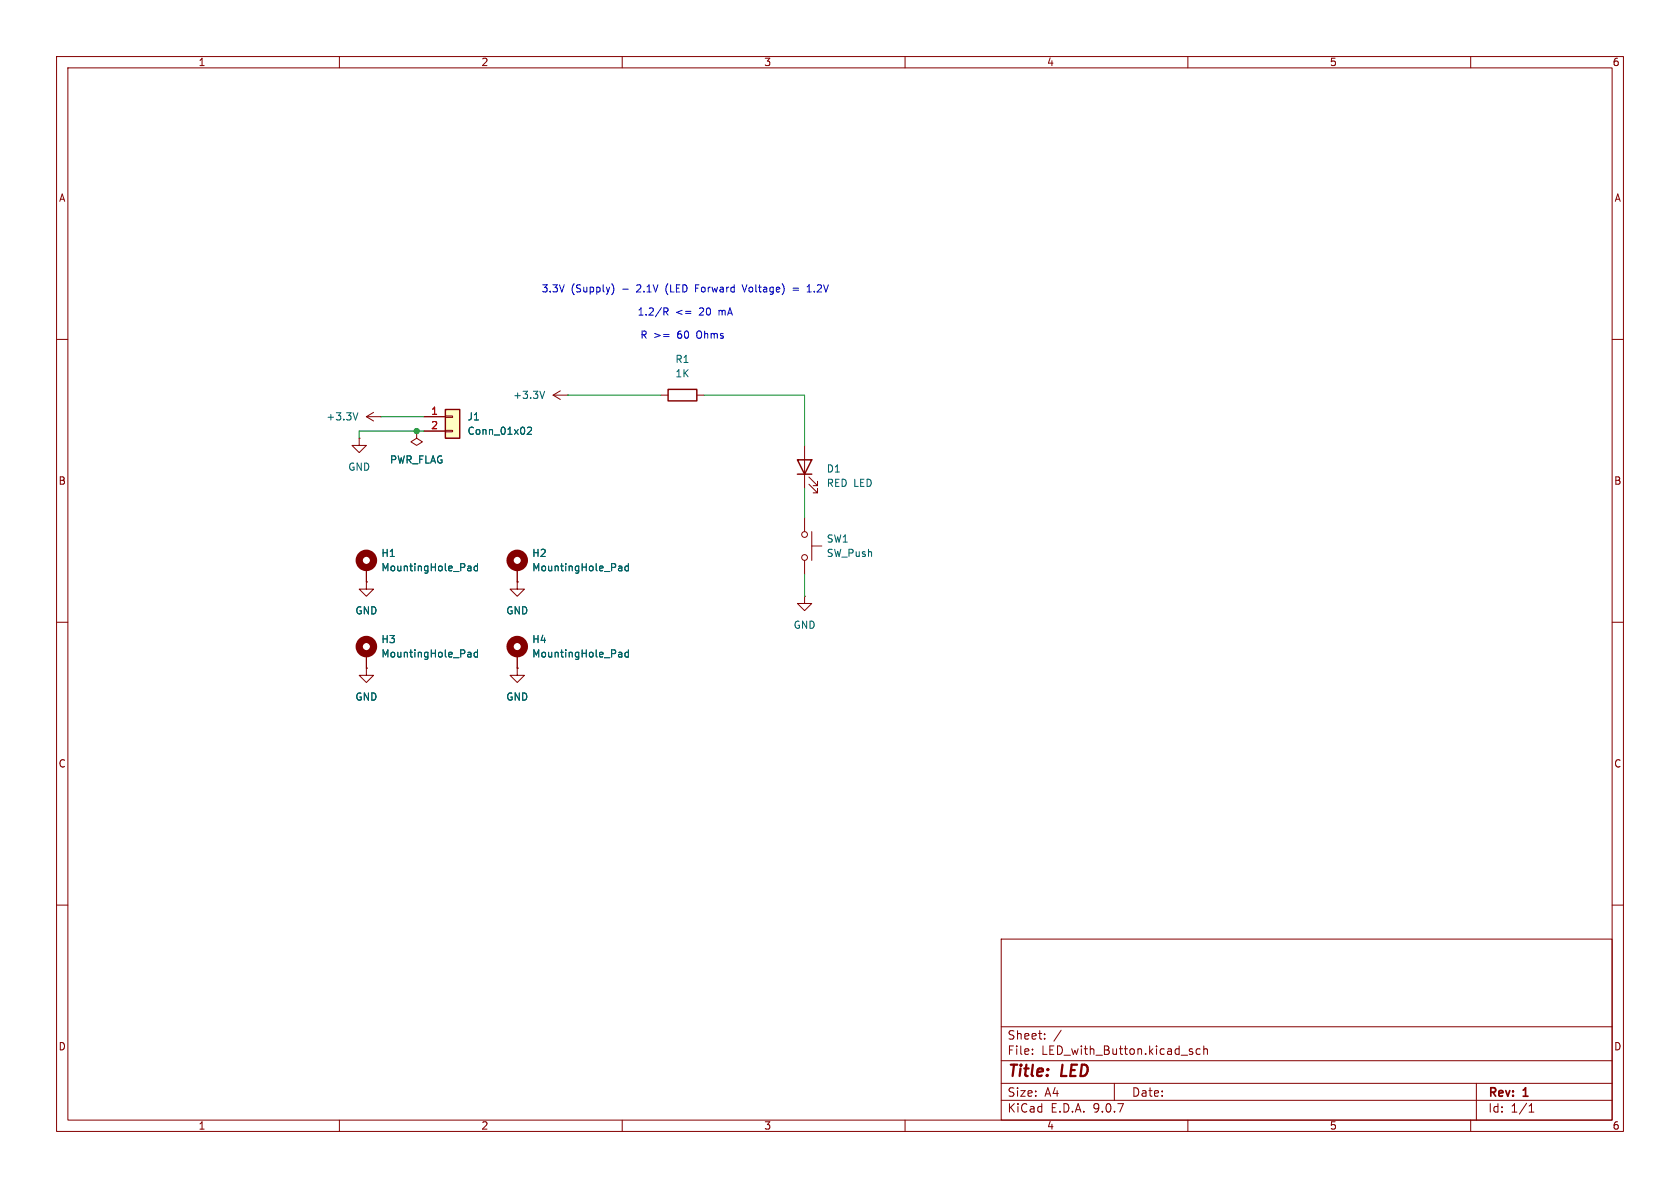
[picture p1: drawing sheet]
(kicad_sch
 (version 20250114)
 (generator "eeschema")
 (generator_version "9.0")
 (paper "A4")
 (title_block
  (title "LED")
  (rev "1"))
 (lib_symbols
  (symbol "Connector_Generic:Conn_01x02"
   (pin_names
    (offset 1.016) (hide yes)) (exclude_from_sim no) (in_bom yes) (on_board yes)
   (property "Reference" "J" (at 0 2.54 0) (effects (font (size 1.27 1.27))))
   (property "Value" "Conn_01x02" (at 0 -5.08 0) (effects (font (size 1.27 1.27))))
   (property "Footprint" "" (at 0 0 0) (effects (font (size 1.27 1.27)) (hide yes)))
   (property "Datasheet" "~" (at 0 0 0) (effects (font (size 1.27 1.27)) (hide yes)))
   (property "Description" "Generic connector, single row, 01x02, script generated (kicad-library-utils/schlib/autogen/connector/)" (at 0 0 0) (effects (font (size 1.27 1.27)) (hide yes)))
   (symbol "Conn_01x02_1_1"
    (rectangle (start -1.27 1.27) (end 1.27 -3.81) (stroke (width 0.254) (type default)) (fill (type background)))
    (rectangle (start -1.27 0.127) (end 0 -0.127) (stroke (width 0.1524) (type default)) (fill (type none)))
    (rectangle (start -1.27 -2.413) (end 0 -2.667) (stroke (width 0.1524) (type default)) (fill (type none)))
    (pin passive line (at -5.08 0 0) (length 3.81) (name "Pin_1" (effects (font (size 1.27 1.27)))) (number "1" (effects (font (size 1.27 1.27)))))
    (pin passive line (at -5.08 -2.54 0) (length 3.81) (name "Pin_2" (effects (font (size 1.27 1.27)))) (number "2" (effects (font (size 1.27 1.27))))))
   (embedded_fonts no))
  (symbol "Device:LED"
   (pin_numbers (hide yes))
   (pin_names
    (offset 1.016) (hide yes)) (exclude_from_sim no) (in_bom yes) (on_board yes)
   (property "Reference" "D" (at 0 2.54 0) (effects (font (size 1.27 1.27))))
   (property "Value" "LED" (at 0 -2.54 0) (effects (font (size 1.27 1.27))))
   (property "Footprint" "" (at 0 0 0) (effects (font (size 1.27 1.27)) (hide yes)))
   (property "Datasheet" "~" (at 0 0 0) (effects (font (size 1.27 1.27)) (hide yes)))
   (property "Description" "Light emitting diode" (at 0 0 0) (effects (font (size 1.27 1.27)) (hide yes)))
   (property "Sim.Pins" "1=K 2=A" (at 0 0 0) (effects (font (size 1.27 1.27)) (hide yes)))
   (symbol "LED_0_1"
    (polyline (pts (xy -3.048 -0.762) (xy -4.572 -2.286) (xy -3.81 -2.286) (xy -4.572 -2.286) (xy -4.572 -1.524)) (stroke (width 0) (type default)) (fill (type none)))
    (polyline (pts (xy -1.778 -0.762) (xy -3.302 -2.286) (xy -2.54 -2.286) (xy -3.302 -2.286) (xy -3.302 -1.524)) (stroke (width 0) (type default)) (fill (type none)))
    (polyline (pts (xy -1.27 0) (xy 1.27 0)) (stroke (width 0) (type default)) (fill (type none)))
    (polyline (pts (xy -1.27 -1.27) (xy -1.27 1.27)) (stroke (width 0.254) (type default)) (fill (type none)))
    (polyline (pts (xy 1.27 -1.27) (xy 1.27 1.27) (xy -1.27 0) (xy 1.27 -1.27)) (stroke (width 0.254) (type default)) (fill (type none))))
   (symbol "LED_1_1"
    (pin passive line (at -3.81 0 0) (length 2.54) (name "K" (effects (font (size 1.27 1.27)))) (number "1" (effects (font (size 1.27 1.27)))))
    (pin passive line (at 3.81 0 180) (length 2.54) (name "A" (effects (font (size 1.27 1.27)))) (number "2" (effects (font (size 1.27 1.27))))))
   (embedded_fonts no))
  (symbol "Device:R"
   (pin_numbers (hide yes))
   (pin_names
    (offset 0)) (exclude_from_sim no) (in_bom yes) (on_board yes)
   (property "Reference" "R" (at 2.032 0 90) (effects (font (size 1.27 1.27))))
   (property "Value" "R" (at 0 0 90) (effects (font (size 1.27 1.27))))
   (property "Footprint" "" (at -1.778 0 90) (effects (font (size 1.27 1.27)) (hide yes)))
   (property "Datasheet" "~" (at 0 0 0) (effects (font (size 1.27 1.27)) (hide yes)))
   (property "Description" "Resistor" (at 0 0 0) (effects (font (size 1.27 1.27)) (hide yes)))
   (symbol "R_0_1"
    (rectangle (start -1.016 -2.54) (end 1.016 2.54) (stroke (width 0.254) (type default)) (fill (type none))))
   (symbol "R_1_1"
    (pin passive line (at 0 3.81 270) (length 1.27) (name "~" (effects (font (size 1.27 1.27)))) (number "1" (effects (font (size 1.27 1.27)))))
    (pin passive line (at 0 -3.81 90) (length 1.27) (name "~" (effects (font (size 1.27 1.27)))) (number "2" (effects (font (size 1.27 1.27))))))
   (embedded_fonts no))
  (symbol "Mechanical:MountingHole_Pad"
   (pin_numbers (hide yes))
   (pin_names
    (offset 1.016) (hide yes)) (exclude_from_sim no) (in_bom no) (on_board yes)
   (property "Reference" "H" (at 0 6.35 0) (effects (font (size 1.27 1.27))))
   (property "Value" "MountingHole_Pad" (at 0 4.445 0) (effects (font (size 1.27 1.27))))
   (property "Footprint" "" (at 0 0 0) (effects (font (size 1.27 1.27)) (hide yes)))
   (property "Datasheet" "~" (at 0 0 0) (effects (font (size 1.27 1.27)) (hide yes)))
   (property "Description" "Mounting Hole with connection" (at 0 0 0) (effects (font (size 1.27 1.27)) (hide yes)))
   (symbol "MountingHole_Pad_0_1"
    (circle (center 0 1.27) (radius 1.27) (stroke (width 1.27) (type default)) (fill (type none))))
   (symbol "MountingHole_Pad_1_1"
    (pin input line (at 0 -2.54 90) (length 2.54) (name "1" (effects (font (size 1.27 1.27)))) (number "1" (effects (font (size 1.27 1.27))))))
   (embedded_fonts no))
  (symbol "Switch:SW_Push"
   (pin_numbers (hide yes))
   (pin_names
    (offset 1.016) (hide yes)) (exclude_from_sim no) (in_bom yes) (on_board yes)
   (property "Reference" "SW" (at 1.27 2.54 0) (effects (font (size 1.27 1.27)) (justify left)))
   (property "Value" "SW_Push" (at 0 -1.524 0) (effects (font (size 1.27 1.27))))
   (property "Footprint" "" (at 0 5.08 0) (effects (font (size 1.27 1.27)) (hide yes)))
   (property "Datasheet" "~" (at 0 5.08 0) (effects (font (size 1.27 1.27)) (hide yes)))
   (property "Description" "Push button switch, generic, two pins" (at 0 0 0) (effects (font (size 1.27 1.27)) (hide yes)))
   (symbol "SW_Push_0_1"
    (circle (center -2.032 0) (radius 0.508) (stroke (width 0) (type default)) (fill (type none)))
    (polyline (pts (xy 0 1.27) (xy 0 3.048)) (stroke (width 0) (type default)) (fill (type none)))
    (circle (center 2.032 0) (radius 0.508) (stroke (width 0) (type default)) (fill (type none)))
    (polyline (pts (xy 2.54 1.27) (xy -2.54 1.27)) (stroke (width 0) (type default)) (fill (type none)))
    (pin passive line (at -5.08 0 0) (length 2.54) (name "1" (effects (font (size 1.27 1.27)))) (number "1" (effects (font (size 1.27 1.27)))))
    (pin passive line (at 5.08 0 180) (length 2.54) (name "2" (effects (font (size 1.27 1.27)))) (number "2" (effects (font (size 1.27 1.27))))))
   (embedded_fonts no))
  (symbol "power:+3.3V"
   (power)
   (pin_numbers (hide yes))
   (pin_names
    (offset 0) (hide yes)) (exclude_from_sim no) (in_bom yes) (on_board yes)
   (property "Reference" "#PWR" (at 0 -3.81 0) (effects (font (size 1.27 1.27)) (hide yes)))
   (property "Value" "+3.3V" (at 0 3.556 0) (effects (font (size 1.27 1.27))))
   (property "Footprint" "" (at 0 0 0) (effects (font (size 1.27 1.27)) (hide yes)))
   (property "Datasheet" "" (at 0 0 0) (effects (font (size 1.27 1.27)) (hide yes)))
   (property "Description" "Power symbol creates a global label with name \"+3.3V\"" (at 0 0 0) (effects (font (size 1.27 1.27)) (hide yes)))
   (symbol "+3.3V_0_1"
    (polyline (pts (xy -0.762 1.27) (xy 0 2.54)) (stroke (width 0) (type default)) (fill (type none)))
    (polyline (pts (xy 0 2.54) (xy 0.762 1.27)) (stroke (width 0) (type default)) (fill (type none)))
    (polyline (pts (xy 0 0) (xy 0 2.54)) (stroke (width 0) (type default)) (fill (type none))))
   (symbol "+3.3V_1_1"
    (pin power_in line (at 0 0 90) (length 0) (name "~" (effects (font (size 1.27 1.27)))) (number "1" (effects (font (size 1.27 1.27))))))
   (embedded_fonts no))
  (symbol "power:GND"
   (power)
   (pin_numbers (hide yes))
   (pin_names
    (offset 0) (hide yes)) (exclude_from_sim no) (in_bom yes) (on_board yes)
   (property "Reference" "#PWR" (at 0 -6.35 0) (effects (font (size 1.27 1.27)) (hide yes)))
   (property "Value" "GND" (at 0 -3.81 0) (effects (font (size 1.27 1.27))))
   (property "Footprint" "" (at 0 0 0) (effects (font (size 1.27 1.27)) (hide yes)))
   (property "Datasheet" "" (at 0 0 0) (effects (font (size 1.27 1.27)) (hide yes)))
   (property "Description" "Power symbol creates a global label with name \"GND\" , ground" (at 0 0 0) (effects (font (size 1.27 1.27)) (hide yes)))
   (symbol "GND_0_1"
    (polyline (pts (xy 0 0) (xy 0 -1.27) (xy 1.27 -1.27) (xy 0 -2.54) (xy -1.27 -1.27) (xy 0 -1.27)) (stroke (width 0) (type default)) (fill (type none))))
   (symbol "GND_1_1"
    (pin power_in line (at 0 0 270) (length 0) (name "~" (effects (font (size 1.27 1.27)))) (number "1" (effects (font (size 1.27 1.27))))))
   (embedded_fonts no))
  (symbol "power:PWR_FLAG"
   (power)
   (pin_numbers (hide yes))
   (pin_names
    (offset 0) (hide yes)) (exclude_from_sim no) (in_bom yes) (on_board yes)
   (property "Reference" "#FLG" (at 0 1.905 0) (effects (font (size 1.27 1.27)) (hide yes)))
   (property "Value" "PWR_FLAG" (at 0 3.81 0) (effects (font (size 1.27 1.27))))
   (property "Footprint" "" (at 0 0 0) (effects (font (size 1.27 1.27)) (hide yes)))
   (property "Datasheet" "~" (at 0 0 0) (effects (font (size 1.27 1.27)) (hide yes)))
   (property "Description" "Special symbol for telling ERC where power comes from" (at 0 0 0) (effects (font (size 1.27 1.27)) (hide yes)))
   (symbol "PWR_FLAG_0_0"
    (pin power_out line (at 0 0 90) (length 0) (name "~" (effects (font (size 1.27 1.27)))) (number "1" (effects (font (size 1.27 1.27))))))
   (symbol "PWR_FLAG_0_1"
    (polyline (pts (xy 0 0) (xy 0 1.27) (xy -1.016 1.905) (xy 0 2.54) (xy 1.016 1.905) (xy 0 1.27)) (stroke (width 0) (type default)) (fill (type none))))
   (embedded_fonts no)))
 (text "3.3V (Supply) - 2.1V (LED Forward Voltage) = 1.2V\n\n1.2/R <= 20 mA\n\nR >= 60 Ohms "
  (exclude_from_sim no)
  (at 121.158 55.372 0)
  (effects (font (size 1.27 1.27))))
 (junction
  (at 73.66 76.2)
  (diameter 0)
  (color 0 0 0 0))
 (wire
  (pts (xy 73.66 76.2) (xy 74.93 76.2))
  (stroke (width 0) (type default)))
 (wire
  (pts (xy 63.5 76.2) (xy 73.66 76.2))
  (stroke (width 0) (type default)))
 (wire
  (pts (xy 124.46 69.85) (xy 142.24 69.85))
  (stroke (width 0) (type default)))
 (wire
  (pts (xy 67.31 73.66) (xy 74.93 73.66))
  (stroke (width 0) (type default)))
 (wire
  (pts (xy 63.5 77.47) (xy 63.5 76.2))
  (stroke (width 0) (type default)))
 (wire
  (pts (xy 142.24 101.6) (xy 142.24 105.41))
  (stroke (width 0) (type default)))
 (wire
  (pts (xy 142.24 69.85) (xy 142.24 78.74))
  (stroke (width 0) (type default)))
 (wire
  (pts (xy 100.33 69.85) (xy 116.84 69.85))
  (stroke (width 0) (type default)))
 (wire
  (pts (xy 142.24 86.36) (xy 142.24 91.44))
  (stroke (width 0) (type default)))
 (symbol
  (lib_id "Device:R")
  (at 120.65 69.85 90)
  (unit 1)
  (exclude_from_sim no)
  (in_bom yes)
  (on_board yes)
  (dnp no)
  (fields_autoplaced yes)
  (property "Reference" "R1" (at 120.65 63.5 90) (effects (font (size 1.27 1.27))))
  (property "Value" "1K" (at 120.65 66.04 90) (effects (font (size 1.27 1.27))))
  (property "Footprint" "Resistor_SMD:R_0603_1608Metric" (at 120.65 71.628 90) (effects (font (size 1.27 1.27)) (hide yes)))
  (property "Datasheet" "~" (at 120.65 69.85 0) (effects (font (size 1.27 1.27)) (hide yes)))
  (property "Description" "Resistor" (at 120.65 69.85 0) (effects (font (size 1.27 1.27)) (hide yes)))
  (pin "1")
  (pin "2"))
 (symbol
  (lib_id "power:+3.3V")
  (at 100.33 69.85 90)
  (unit 1)
  (exclude_from_sim no)
  (in_bom yes)
  (on_board yes)
  (dnp no)
  (fields_autoplaced yes)
  (property "Reference" "#PWR08" (at 104.14 69.85 0) (effects (font (size 1.27 1.27)) (hide yes)))
  (property "Value" "+3.3V" (at 96.52 69.8499 90) (effects (font (size 1.27 1.27)) (justify left)))
  (property "Footprint" "" (at 100.33 69.85 0) (effects (font (size 1.27 1.27)) (hide yes)))
  (property "Datasheet" "" (at 100.33 69.85 0) (effects (font (size 1.27 1.27)) (hide yes)))
  (property "Description" "Power symbol creates a global label with name \"+3.3V\"" (at 100.33 69.85 0) (effects (font (size 1.27 1.27)) (hide yes)))
  (pin "1"))
 (symbol
  (lib_id "power:GND")
  (at 64.77 102.87 0)
  (unit 1)
  (exclude_from_sim no)
  (in_bom yes)
  (on_board yes)
  (dnp no)
  (fields_autoplaced yes)
  (property "Reference" "#PWR06" (at 64.77 109.22 0) (effects (font (size 1.27 1.27)) (hide yes)))
  (property "Value" "GND" (at 64.77 107.95 0) (effects (font (size 1.27 1.27))))
  (property "Footprint" "" (at 64.77 102.87 0) (effects (font (size 1.27 1.27)) (hide yes)))
  (property "Datasheet" "" (at 64.77 102.87 0) (effects (font (size 1.27 1.27)) (hide yes)))
  (property "Description" "Power symbol creates a global label with name \"GND\" , ground" (at 64.77 102.87 0) (effects (font (size 1.27 1.27)) (hide yes)))
  (pin "1"))
 (symbol
  (lib_id "Device:LED")
  (at 142.24 82.55 90)
  (unit 1)
  (exclude_from_sim no)
  (in_bom yes)
  (on_board yes)
  (dnp no)
  (fields_autoplaced yes)
  (property "Reference" "D1" (at 146.05 82.8674 90) (effects (font (size 1.27 1.27)) (justify right)))
  (property "Value" "RED LED" (at 146.05 85.4074 90) (effects (font (size 1.27 1.27)) (justify right)))
  (property "Footprint" "LED_THT:LED_D3.0mm" (at 142.24 82.55 0) (effects (font (size 1.27 1.27)) (hide yes)))
  (property "Datasheet" "https://www.we-online.com/components/products/datasheet/151051RS11000.pdf" (at 142.24 82.55 0) (effects (font (size 1.27 1.27)) (hide yes)))
  (property "Description" "Light emitting diode" (at 142.24 82.55 0) (effects (font (size 1.27 1.27)) (hide yes)))
  (property "Sim.Device" "D" (at 142.24 82.55 0) (effects (font (size 1.27 1.27)) (hide yes)))
  (property "Sim.Pins" "1=A 2=K" (at 142.24 82.55 0) (effects (font (size 1.27 1.27)) (hide yes)))
  (property "Sim.Params" "temp=25 fv_max=2.1 id_max=0.020 te_max=100" (at 142.24 82.55 0) (effects (font (size 1.27 1.27)) (hide yes)))
  (pin "1")
  (pin "2"))
 (symbol
  (lib_id "Mechanical:MountingHole_Pad")
  (at 64.77 115.57 0)
  (unit 1)
  (exclude_from_sim no)
  (in_bom no)
  (on_board yes)
  (dnp no)
  (fields_autoplaced yes)
  (property "Reference" "H3" (at 67.31 113.0299 0) (effects (font (size 1.27 1.27)) (justify left)))
  (property "Value" "MountingHole_Pad" (at 67.31 115.5699 0) (effects (font (size 1.27 1.27)) (justify left)))
  (property "Footprint" "MountingHole:MountingHole_2.5mm_Pad" (at 64.77 115.57 0) (effects (font (size 1.27 1.27)) (hide yes)))
  (property "Datasheet" "~" (at 64.77 115.57 0) (effects (font (size 1.27 1.27)) (hide yes)))
  (property "Description" "Mounting Hole with connection" (at 64.77 115.57 0) (effects (font (size 1.27 1.27)) (hide yes)))
  (pin "1"))
 (symbol
  (lib_id "Connector_Generic:Conn_01x02")
  (at 80.01 73.66 0)
  (unit 1)
  (exclude_from_sim no)
  (in_bom yes)
  (on_board yes)
  (dnp no)
  (fields_autoplaced yes)
  (property "Reference" "J1" (at 82.55 73.6599 0) (effects (font (size 1.27 1.27)) (justify left)))
  (property "Value" "Conn_01x02" (at 82.55 76.1999 0) (effects (font (size 1.27 1.27)) (justify left)))
  (property "Footprint" "Connector_PinHeader_2.00mm:PinHeader_2x01_P2.00mm_Vertical" (at 80.01 73.66 0) (effects (font (size 1.27 1.27)) (hide yes)))
  (property "Datasheet" "~" (at 80.01 73.66 0) (effects (font (size 1.27 1.27)) (hide yes)))
  (property "Description" "Generic connector, single row, 01x02, script generated (kicad-library-utils/schlib/autogen/connector/)" (at 80.01 73.66 0) (effects (font (size 1.27 1.27)) (hide yes)))
  (property "Sim.Device" "V" (at 80.01 73.66 0) (effects (font (size 1.27 1.27)) (hide yes)))
  (property "Sim.Type" "DC" (at 80.01 73.66 0) (effects (font (size 1.27 1.27)) (hide yes)))
  (property "Sim.Pins" "1=+ 2=-" (at 80.01 73.66 0) (effects (font (size 1.27 1.27)) (hide yes)))
  (property "Sim.Params" "dc=3.3" (at 80.01 73.66 0) (effects (font (size 1.27 1.27)) (hide yes)))
  (pin "2")
  (pin "1"))
 (symbol
  (lib_id "power:+3.3V")
  (at 67.31 73.66 90)
  (unit 1)
  (exclude_from_sim no)
  (in_bom yes)
  (on_board yes)
  (dnp no)
  (fields_autoplaced yes)
  (property "Reference" "#PWR07" (at 71.12 73.66 0) (effects (font (size 1.27 1.27)) (hide yes)))
  (property "Value" "+3.3V" (at 63.5 73.6599 90) (effects (font (size 1.27 1.27)) (justify left)))
  (property "Footprint" "" (at 67.31 73.66 0) (effects (font (size 1.27 1.27)) (hide yes)))
  (property "Datasheet" "" (at 67.31 73.66 0) (effects (font (size 1.27 1.27)) (hide yes)))
  (property "Description" "Power symbol creates a global label with name \"+3.3V\"" (at 67.31 73.66 0) (effects (font (size 1.27 1.27)) (hide yes)))
  (pin "1"))
 (symbol
  (lib_id "power:GND")
  (at 63.5 77.47 0)
  (unit 1)
  (exclude_from_sim no)
  (in_bom yes)
  (on_board yes)
  (dnp no)
  (fields_autoplaced yes)
  (property "Reference" "#PWR01" (at 63.5 83.82 0) (effects (font (size 1.27 1.27)) (hide yes)))
  (property "Value" "GND" (at 63.5 82.55 0) (effects (font (size 1.27 1.27))))
  (property "Footprint" "" (at 63.5 77.47 0) (effects (font (size 1.27 1.27)) (hide yes)))
  (property "Datasheet" "" (at 63.5 77.47 0) (effects (font (size 1.27 1.27)) (hide yes)))
  (property "Description" "Power symbol creates a global label with name \"GND\" , ground" (at 63.5 77.47 0) (effects (font (size 1.27 1.27)) (hide yes)))
  (pin "1"))
 (symbol
  (lib_id "power:PWR_FLAG")
  (at 73.66 76.2 180)
  (unit 1)
  (exclude_from_sim no)
  (in_bom yes)
  (on_board yes)
  (dnp no)
  (fields_autoplaced yes)
  (property "Reference" "#FLG01" (at 73.66 78.105 0) (effects (font (size 1.27 1.27)) (hide yes)))
  (property "Value" "PWR_FLAG" (at 73.66 81.28 0) (effects (font (size 1.27 1.27))))
  (property "Footprint" "" (at 73.66 76.2 0) (effects (font (size 1.27 1.27)) (hide yes)))
  (property "Datasheet" "~" (at 73.66 76.2 0) (effects (font (size 1.27 1.27)) (hide yes)))
  (property "Description" "Special symbol for telling ERC where power comes from" (at 73.66 76.2 0) (effects (font (size 1.27 1.27)) (hide yes)))
  (pin "1"))
 (symbol
  (lib_id "Mechanical:MountingHole_Pad")
  (at 91.44 100.33 0)
  (unit 1)
  (exclude_from_sim no)
  (in_bom no)
  (on_board yes)
  (dnp no)
  (fields_autoplaced yes)
  (property "Reference" "H2" (at 93.98 97.7899 0) (effects (font (size 1.27 1.27)) (justify left)))
  (property "Value" "MountingHole_Pad" (at 93.98 100.3299 0) (effects (font (size 1.27 1.27)) (justify left)))
  (property "Footprint" "MountingHole:MountingHole_2.5mm_Pad" (at 91.44 100.33 0) (effects (font (size 1.27 1.27)) (hide yes)))
  (property "Datasheet" "~" (at 91.44 100.33 0) (effects (font (size 1.27 1.27)) (hide yes)))
  (property "Description" "Mounting Hole with connection" (at 91.44 100.33 0) (effects (font (size 1.27 1.27)) (hide yes)))
  (pin "1"))
 (symbol
  (lib_id "Mechanical:MountingHole_Pad")
  (at 64.77 100.33 0)
  (unit 1)
  (exclude_from_sim no)
  (in_bom no)
  (on_board yes)
  (dnp no)
  (fields_autoplaced yes)
  (property "Reference" "H1" (at 67.31 97.7899 0) (effects (font (size 1.27 1.27)) (justify left)))
  (property "Value" "MountingHole_Pad" (at 67.31 100.3299 0) (effects (font (size 1.27 1.27)) (justify left)))
  (property "Footprint" "MountingHole:MountingHole_2.5mm_Pad" (at 64.77 100.33 0) (effects (font (size 1.27 1.27)) (hide yes)))
  (property "Datasheet" "~" (at 64.77 100.33 0) (effects (font (size 1.27 1.27)) (hide yes)))
  (property "Description" "Mounting Hole with connection" (at 64.77 100.33 0) (effects (font (size 1.27 1.27)) (hide yes)))
  (pin "1"))
 (symbol
  (lib_id "power:GND")
  (at 91.44 118.11 0)
  (unit 1)
  (exclude_from_sim no)
  (in_bom yes)
  (on_board yes)
  (dnp no)
  (fields_autoplaced yes)
  (property "Reference" "#PWR05" (at 91.44 124.46 0) (effects (font (size 1.27 1.27)) (hide yes)))
  (property "Value" "GND" (at 91.44 123.19 0) (effects (font (size 1.27 1.27))))
  (property "Footprint" "" (at 91.44 118.11 0) (effects (font (size 1.27 1.27)) (hide yes)))
  (property "Datasheet" "" (at 91.44 118.11 0) (effects (font (size 1.27 1.27)) (hide yes)))
  (property "Description" "Power symbol creates a global label with name \"GND\" , ground" (at 91.44 118.11 0) (effects (font (size 1.27 1.27)) (hide yes)))
  (pin "1"))
 (symbol
  (lib_id "power:GND")
  (at 142.24 105.41 0)
  (unit 1)
  (exclude_from_sim no)
  (in_bom yes)
  (on_board yes)
  (dnp no)
  (fields_autoplaced yes)
  (property "Reference" "#PWR02" (at 142.24 111.76 0) (effects (font (size 1.27 1.27)) (hide yes)))
  (property "Value" "GND" (at 142.24 110.49 0) (effects (font (size 1.27 1.27))))
  (property "Footprint" "" (at 142.24 105.41 0) (effects (font (size 1.27 1.27)) (hide yes)))
  (property "Datasheet" "" (at 142.24 105.41 0) (effects (font (size 1.27 1.27)) (hide yes)))
  (property "Description" "Power symbol creates a global label with name \"GND\" , ground" (at 142.24 105.41 0) (effects (font (size 1.27 1.27)) (hide yes)))
  (pin "1"))
 (symbol
  (lib_id "power:GND")
  (at 64.77 118.11 0)
  (unit 1)
  (exclude_from_sim no)
  (in_bom yes)
  (on_board yes)
  (dnp no)
  (fields_autoplaced yes)
  (property "Reference" "#PWR04" (at 64.77 124.46 0) (effects (font (size 1.27 1.27)) (hide yes)))
  (property "Value" "GND" (at 64.77 123.19 0) (effects (font (size 1.27 1.27))))
  (property "Footprint" "" (at 64.77 118.11 0) (effects (font (size 1.27 1.27)) (hide yes)))
  (property "Datasheet" "" (at 64.77 118.11 0) (effects (font (size 1.27 1.27)) (hide yes)))
  (property "Description" "Power symbol creates a global label with name \"GND\" , ground" (at 64.77 118.11 0) (effects (font (size 1.27 1.27)) (hide yes)))
  (pin "1"))
 (symbol
  (lib_id "Switch:SW_Push")
  (at 142.24 96.52 270)
  (unit 1)
  (exclude_from_sim no)
  (in_bom yes)
  (on_board yes)
  (dnp no)
  (fields_autoplaced yes)
  (property "Reference" "SW1" (at 146.05 95.2499 90) (effects (font (size 1.27 1.27)) (justify left)))
  (property "Value" "SW_Push" (at 146.05 97.7899 90) (effects (font (size 1.27 1.27)) (justify left)))
  (property "Footprint" "Button_Switch_SMD:SW_Push_1P1T_NO_CK_KMR2" (at 147.32 96.52 0) (effects (font (size 1.27 1.27)) (hide yes)))
  (property "Datasheet" "~" (at 147.32 96.52 0) (effects (font (size 1.27 1.27)) (hide yes)))
  (property "Description" "Push button switch, generic, two pins" (at 142.24 96.52 0) (effects (font (size 1.27 1.27)) (hide yes)))
  (pin "1")
  (pin "2"))
 (symbol
  (lib_id "Mechanical:MountingHole_Pad")
  (at 91.44 115.57 0)
  (unit 1)
  (exclude_from_sim no)
  (in_bom no)
  (on_board yes)
  (dnp no)
  (fields_autoplaced yes)
  (property "Reference" "H4" (at 93.98 113.0299 0) (effects (font (size 1.27 1.27)) (justify left)))
  (property "Value" "MountingHole_Pad" (at 93.98 115.5699 0) (effects (font (size 1.27 1.27)) (justify left)))
  (property "Footprint" "MountingHole:MountingHole_2.5mm_Pad" (at 91.44 115.57 0) (effects (font (size 1.27 1.27)) (hide yes)))
  (property "Datasheet" "~" (at 91.44 115.57 0) (effects (font (size 1.27 1.27)) (hide yes)))
  (property "Description" "Mounting Hole with connection" (at 91.44 115.57 0) (effects (font (size 1.27 1.27)) (hide yes)))
  (pin "1"))
 (symbol
  (lib_id "power:GND")
  (at 91.44 102.87 0)
  (unit 1)
  (exclude_from_sim no)
  (in_bom yes)
  (on_board yes)
  (dnp no)
  (fields_autoplaced yes)
  (property "Reference" "#PWR03" (at 91.44 109.22 0) (effects (font (size 1.27 1.27)) (hide yes)))
  (property "Value" "GND" (at 91.44 107.95 0) (effects (font (size 1.27 1.27))))
  (property "Footprint" "" (at 91.44 102.87 0) (effects (font (size 1.27 1.27)) (hide yes)))
  (property "Datasheet" "" (at 91.44 102.87 0) (effects (font (size 1.27 1.27)) (hide yes)))
  (property "Description" "Power symbol creates a global label with name \"GND\" , ground" (at 91.44 102.87 0) (effects (font (size 1.27 1.27)) (hide yes)))
  (pin "1"))
 (sheet_instances
  (path ""
   (page "1")))
 (embedded_fonts no))
